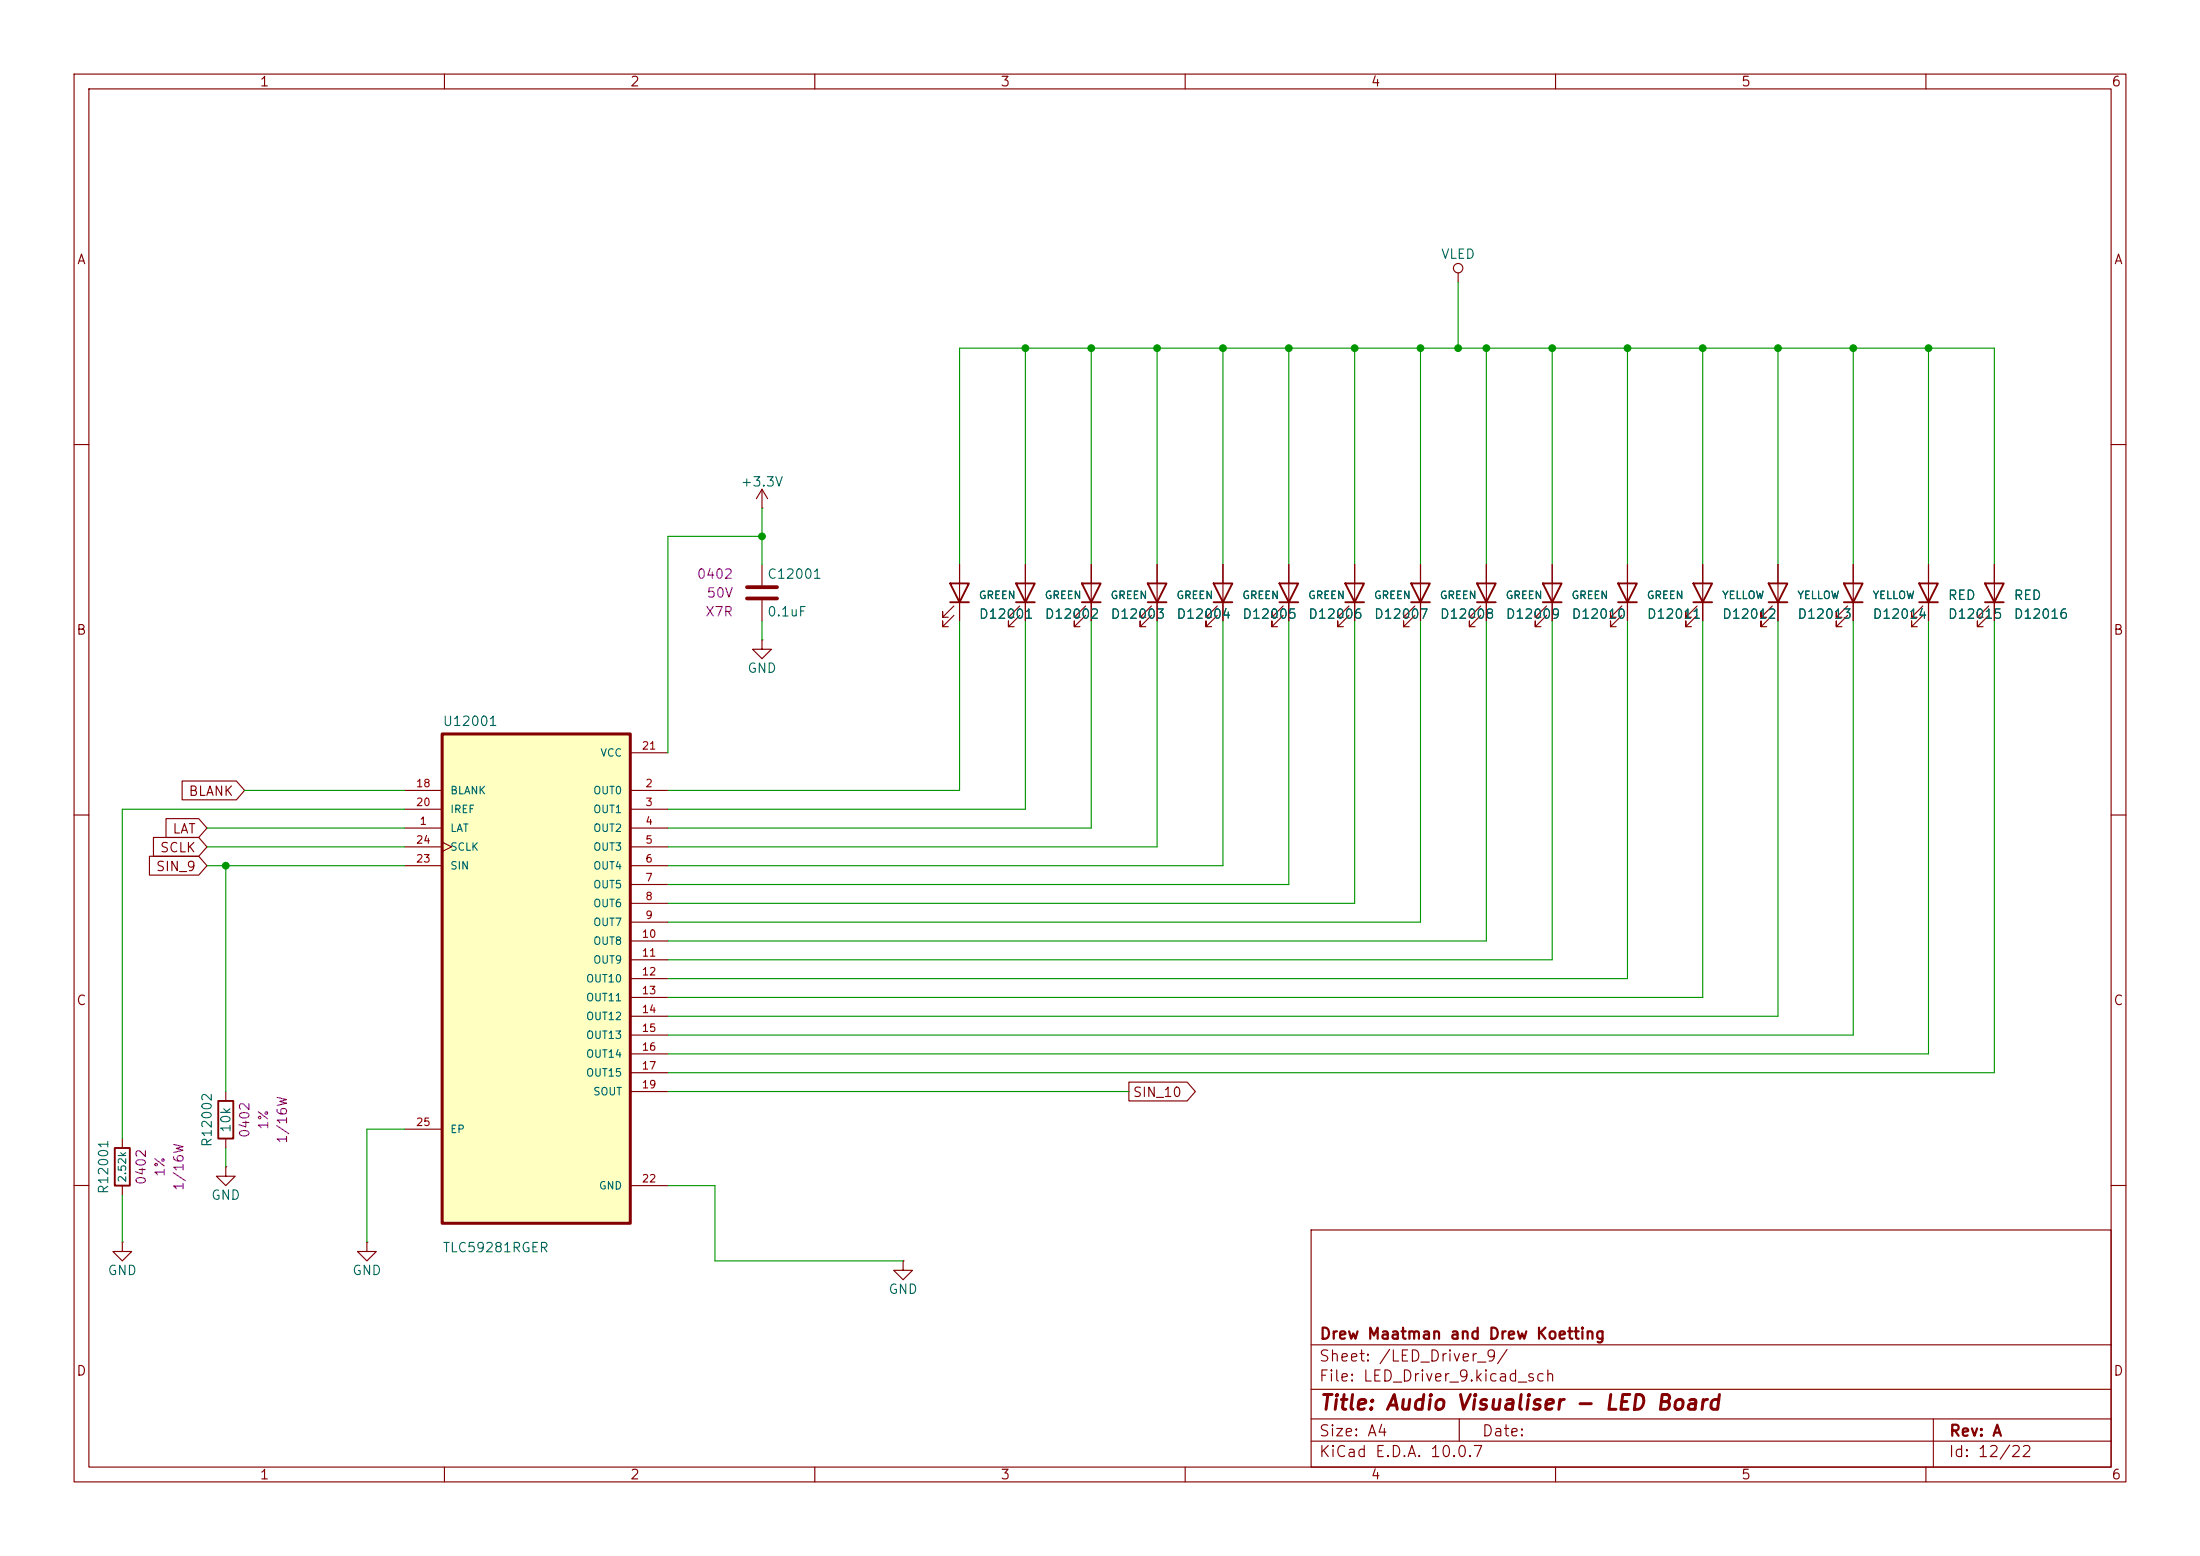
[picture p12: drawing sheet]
<svg xmlns="http://www.w3.org/2000/svg" width="297mm" height="210mm" viewBox="0 0 297 210" stroke-linecap="round" stroke-linejoin="round" font-family="sans-serif">
<g fill="none" stroke="#840000" stroke-width=".15">
<path d="M10 10h277v190h-277zM12 12h273v186h-273zM60 10v2M110 10v2M160 10v2M210 10v2M260 10v2M196.8 36.8v1.3M10 60h2M102.9 68.6h.1M102.9 66l-.8 1.3M102.9 66l.7 1.3"/>
<path d="M102.9 66v2.6M102.9 76.2v2.8M129.5 76.2v7.6M138.4 76.2v7.6M147.3 76.2v7.6M156.2 76.2v7.6M165.1 76.2v7.6M174 76.2v7.6M182.9 76.2v7.6M191.8 76.2v7.6M200.7 76.2v7.6M209.5 76.2v7.6"/>
<path d="M219.7 76.2v7.6M229.9 76.2v7.6M240 76.2v7.6M250.2 76.2v7.6M260.3 76.2v7.6M269.2 76.2v7.6M285 60h2M102.9 86.4v1.2h1.2l-1.2 1.3-1.3-1.3h1.3M102.9 86.4h.1M102.9 81v2.8M128.8 83.1l-1.5 1.5v-.8v.8h.7M128.8 81.8l-1.5 1.5v-.7v.7h.7"/>
<path d="M137.7 83.1l-1.6 1.5v-.8v.8h.8M137.7 81.8l-1.6 1.5v-.7v.7h.8M146.6 83.1l-1.6 1.5v-.8v.8h.8M146.6 81.8l-1.6 1.5v-.7v.7h.8M155.4 83.1l-1.5 1.5v-.8v.8h.8M155.4 81.8l-1.5 1.5v-.7v.7h.8M164.3 83.1l-1.5 1.5v-.8v.8h.8M164.3 81.8l-1.5 1.5v-.7v.7h.8M173.2 83.1l-1.5 1.5v-.8v.8h.8M173.2 81.8l-1.5 1.5v-.7v.7h.8M182.1 83.1l-1.5 1.5v-.8v.8h.8M182.1 81.8l-1.5 1.5v-.7v.7h.8"/>
<path d="M191 83.1l-1.5 1.5v-.8v.8h.7M191 81.8l-1.5 1.5v-.7v.7h.7M199.9 83.1l-1.5 1.5v-.8v.8h.7M199.9 81.8l-1.5 1.5v-.7v.7h.7M208.8 83.1l-1.5 1.5v-.8v.8h.7M208.8 81.8l-1.5 1.5v-.7v.7h.7M218.9 83.1l-1.5 1.5v-.8v.8h.8M218.9 81.8l-1.5 1.5v-.7v.7h.8M229.1 83.1l-1.5 1.5v-.8v.8h.7M229.1 81.8l-1.5 1.5v-.7v.7h.7M239.3 83.1l-1.6 1.5v-.8v.8h.8M239.3 81.8l-1.6 1.5v-.7v.7h.8"/>
<path d="M249.4 83.1l-1.5 1.5v-.8v.8h.8M249.4 81.8l-1.5 1.5v-.7v.7h.8M259.6 83.1l-1.5 1.5v-.8v.8h.7M259.6 81.8l-1.5 1.5v-.7v.7h.7M268.5 83.1l-1.5 1.5v-.8v.8h.7M268.5 81.8l-1.5 1.5v-.7v.7h.7M10 110h2M285 110h2M30.5 147.3v1.3M30.5 153.7v1.2M10 160h2M49.5 167.6v1.3h1.3l-1.3 1.3-1.2-1.3h1.2"/>
<path d="M49.5 167.6h.1M121.9 170.2v1.3h1.3l-1.3 1.2-1.3-1.2h1.3M121.9 170.2h.1M177 166h108v32h-108zM285 160h2M60 198v2M110 198v2M160 198v2M177 194.5h108M177 191.5h108M177 187.5h108M177 181.5h108"/>
<path d="M197 191.5v3M210 198v2M260 198v2M261 191.5v6.5"/>
<circle cx="196.8" cy="36.2" r=".63"/>
</g>
<g fill="none" stroke="#840000" stroke-width=".25">
<path d="M128.3 78.7h2.5l-1.3 2.6zM137.2 78.7h2.5l-1.3 2.6zM146 78.7h2.6l-1.3 2.6zM154.9 78.7h2.6l-1.3 2.6zM163.8 78.7h2.6l-1.3 2.6zM172.7 78.7h2.6l-1.3 2.6zM181.6 78.7h2.5l-1.2 2.6zM190.5 78.7h2.5l-1.2 2.6zM199.4 78.7h2.5l-1.2 2.6zM208.3 78.7h2.5l-1.3 2.6zM218.4 78.7h2.6l-1.3 2.6zM228.6 78.7h2.5l-1.2 2.6z"/>
<path d="M238.8 78.7h2.5l-1.3 2.6zM248.9 78.7h2.6l-1.3 2.6zM259.1 78.7h2.5l-1.3 2.6zM268 78.7h2.5l-1.3 2.6zM128.3 81.3h2.5M137.2 81.3h2.5M146 81.3h2.6M154.9 81.3h2.6M163.8 81.3h2.6M172.7 81.3h2.6M181.6 81.3h2.5M190.5 81.3h2.5"/>
<path d="M199.4 81.3h2.5M208.3 81.3h2.5M218.4 81.3h2.6M228.6 81.3h2.5M238.8 81.3h2.5M248.9 81.3h2.6M259.1 81.3h2.5M268 81.3h2.5M29.5 148.6h2v5.1h-2z"/>
</g>
<path d="M100.8 79.2h4.1M100.8 80.8h4.1" fill="none" stroke="#840000" stroke-width=".51"/>
<path d="M59.7 99.1h25.4v66h-25.4z" fill="#ffffc2"/>
<path d="M59.7 99.1h25.4v66h-25.4z" fill="none" stroke="#840000" stroke-width=".41"/>
<g fill="none" stroke="#840000" stroke-width=".15">
<path d="M129.5 76.2v2.5M138.4 76.2v2.5M147.3 76.2v2.5M156.2 76.2v2.5M165.1 76.2v2.5M174 76.2v2.5M182.9 76.2v2.5M191.8 76.2v2.5M200.7 76.2v2.5M209.5 76.2v2.5M219.7 76.2v2.5M229.9 76.2v2.5"/>
<path d="M240 76.2v2.5M250.2 76.2v2.5M260.3 76.2v2.5M269.2 76.2v2.5M129.5 81.3v2.5M138.4 81.3v2.5M147.3 81.3v2.5M156.2 81.3v2.5M165.1 81.3v2.5M174 81.3v2.5M182.9 81.3v2.5M191.8 81.3v2.5"/>
<path d="M200.7 81.3v2.5M209.5 81.3v2.5M219.7 81.3v2.5M229.9 81.3v2.5M240 81.3v2.5M250.2 81.3v2.5M260.3 81.3v2.5M269.2 81.3v2.5M20.2 115.6h6.6l1.1 1.2-1.1 1.3h-6.6zM20.7 113h6.1l1.1 1.3-1.1 1.3h-6.1zM22.4 110.5h4.4l1.1 1.3-1.1 1.2h-4.4zM24.6 105.4h7.3l1.1 1.3-1.1 1.3h-7.3z"/>
<path d="M54.6 111.8h5.1M54.6 106.7h5.1M54.6 109.2h5.1M54.6 114.3h5.1M54.6 116.8h5.1M59.7 113.7l1.3 .6-1.3 .6M85.1 111.8h5.1M85.1 106.7h5.1M85.1 109.2h5.1M85.1 114.3h5.1M85.1 116.8h5.1M85.1 119.4h5.1"/>
<path d="M85.1 101.6h5.1M85.1 121.9h5.1M85.1 124.5h5.1M85.1 127h5.1M85.1 129.5h5.1M85.1 132.1h5.1M85.1 134.6h5.1M85.1 137.2h5.1M85.1 139.7h5.1M16.5 153.7v1.2M30.5 157.5v1.3h1.2l-1.2 1.2-1.3-1.2h1.3M30.5 157.5h.1"/>
<path d="M54.6 152.4h5.1M85.1 142.2h5.1M85.1 144.8h5.1M85.1 147.3h5.1M152.4 146h7.9l1.1 1.3-1.1 1.3h-7.9zM16.5 167.6v1.3h1.3l-1.3 1.3-1.3-1.3h1.3M16.5 167.6h.1M16.5 160v1.3M85.1 160h5.1"/>
</g>
<path d="M15.5 154.9h2v5.1h-2z" fill="none" stroke="#840000" stroke-width=".25"/>
<g fill="none" stroke="#009600" stroke-width=".15">
<path d="M196.8 38.1v8.9M138.4 47v29.2M147.3 47v29.2M156.2 47v29.2M165.1 47v29.2M174 47v29.2M182.9 47v29.2M191.8 47v29.2M200.7 47v29.2M209.5 47v29.2M219.7 47v29.2M229.9 47v29.2"/>
<path d="M240 47v29.2M250.2 47v29.2M260.3 47v29.2M102.9 72.4h-12.7v29.2M102.9 68.6v7.6M129.5 76.2v-29.2h139.7v29.2M102.9 83.8v2.6M129.5 83.8v22.9h-39.3M138.4 83.8v25.4h-48.2M147.3 83.8v28h-57.1M156.2 83.8v30.5h-66M165.1 83.8v33h-74.9"/>
<path d="M174 83.8v35.6h-83.8M182.9 83.8v38.1h-92.7M191.8 83.8v40.7h-101.6M200.7 83.8v43.2h-110.5M209.5 83.8v45.7h-119.3M219.7 83.8v48.3h-129.5M229.9 83.8v50.8h-139.7M240 83.8v53.4h-149.8M250.2 83.8v55.9h-160M260.3 83.8v58.4h-170.1M269.2 83.8v61h-179M27.9 116.8h26.7"/>
<path d="M27.9 111.8h26.7M27.9 114.3h26.7M30.5 116.8v30.5M33 106.7h21.6M54.6 109.2h-38.1v44.5M30.5 154.9v2.6M54.6 152.4h-5.1v15.2M90.2 147.3h62.2M16.5 161.3v6.3M90.2 160h6.3v10.2h25.4"/>
</g>
<g fill="#009600" stroke="#009600" stroke-width=".14">
<circle cx="191.8" cy="47" r=".46"/>
<circle cx="182.9" cy="47" r=".46"/>
<circle cx="102.9" cy="72.4" r=".46"/>
<circle cx="165.1" cy="47" r=".46"/>
<circle cx="156.2" cy="47" r=".46"/>
<circle cx="147.3" cy="47" r=".46"/>
<circle cx="138.4" cy="47" r=".46"/>
<circle cx="174" cy="47" r=".46"/>
<circle cx="209.5" cy="47" r=".46"/>
<circle cx="219.7" cy="47" r=".46"/>
<circle cx="240" cy="47" r=".46"/>
<circle cx="229.9" cy="47" r=".46"/>
<circle cx="260.3" cy="47" r=".46"/>
<circle cx="250.2" cy="47" r=".46"/>
<circle cx="200.7" cy="47" r=".46"/>
<circle cx="196.8" cy="47" r=".46"/>
<circle cx="30.5" cy="116.8" r=".46"/>
</g>
<text font-size="2" fill="#840000" x="178" y="190.8">Title: Audio Visualiser - LED Board</text>
<g font-size="1.5" fill="#840000">
<text x="178" y="184.1">Sheet: /LED_Driver_9/</text>
<text x="178" y="181.1">Drew Maatman and Drew Koetting</text>
<text x="178" y="186.8">File: LED_Driver_9.kicad_sch</text>
<text x="178" y="197">KiCad E.D.A. 10.0.7</text>
<text x="178" y="194.2">Size: A4</text>
<text x="200" y="194.2">Date:</text>
<text x="263" y="197">Id: 12/22</text>
<text x="263" y="194.2">Rev: A</text>
</g>
<g font-size="1.3" fill="#840000">
<text x="35" y="12">1</text>
<text x="85" y="12">2</text>
<text x="135" y="12">3</text>
<text x="185" y="12">4</text>
<text x="235" y="12">5</text>
<text x="285" y="12">6</text>
<text x="10.3" y="36">A</text>
<text x="285.3" y="36">A</text>
<text x="10.2" y="86">B</text>
<text x="285.2" y="86">B</text>
<text x="25.4" y="107.7">BLANK</text>
<text x="23.2" y="112.8">LAT</text>
<text x="21" y="117.9">SIN_9</text>
<text x="21.5" y="115.4">SCLK</text>
<text x="10.2" y="136">C</text>
<text x="285.2" y="136">C</text>
<text x="152.8" y="148.4">SIN_10</text>
<text x="10.2" y="186">D</text>
<text x="285.2" y="186">D</text>
<text x="35" y="200">1</text>
<text x="85" y="200">2</text>
<text x="135" y="200">3</text>
<text x="185" y="200">4</text>
<text x="235" y="200">5</text>
<text x="285" y="200">6</text>
</g>
<g font-size="1.3" fill="#006464">
<text x="194.5" y="35.3">VLED</text>
<text x="99.9" y="66">+3.3V</text>
<text x="103.5" y="78.4">C12001</text>
<text x="103.5" y="83.5">0.1uF</text>
<text x="132.1" y="83.8">D12001</text>
<text x="141" y="83.8">D12002</text>
<text x="149.8" y="83.8">D12003</text>
<text x="158.7" y="83.8">D12004</text>
<text x="167.6" y="83.8">D12005</text>
<text x="176.5" y="83.8">D12006</text>
<text x="185.4" y="83.8">D12007</text>
<text x="194.3" y="83.8">D12008</text>
<text x="203.2" y="83.8">D12009</text>
<text x="212.1" y="83.8">D12010</text>
<text x="222.2" y="83.8">D12011</text>
<text x="232.4" y="83.8">D12012</text>
<text x="242.6" y="83.8">D12013</text>
<text x="252.7" y="83.8">D12014</text>
<text x="262.9" y="83.8">D12015</text>
<text x="262.9" y="81.3">RED</text>
<text x="271.8" y="83.8">D12016</text>
<text x="271.8" y="81.3">RED</text>
<text x="100.8" y="91.1">GND</text>
<text x="59.7" y="98.3">U12001</text>
<text x="28.9" y="154.9" transform="rotate(-90 28.9 154.9)">R12002</text>
<text x="31.4" y="153" transform="rotate(-90 31.4 153)">10k</text>
<text x="14.9" y="161.3" transform="rotate(-90 14.9 161.3)">R12001</text>
<text x="28.4" y="162.3">GND</text>
<text x="14.4" y="172.4">GND</text>
<text x="47.5" y="172.4">GND</text>
<text x="59.7" y="169.3">TLC59281RGER</text>
<text x="119.9" y="175">GND</text>
</g>
<g font-size="1.3" fill="#840084">
<text x="94" y="78.4">0402</text>
<text x="95.1" y="83.5">X7R</text>
<text x="95.3" y="81">50V</text>
<text x="34" y="153.7" transform="rotate(-90 34 153.7)">0402</text>
<text x="36.5" y="152.6" transform="rotate(-90 36.5 152.6)">1%</text>
<text x="39.1" y="154.5" transform="rotate(-90 39.1 154.5)">1/16W</text>
<text x="20" y="160" transform="rotate(-90 20 160)">0402</text>
<text x="22.6" y="158.9" transform="rotate(-90 22.6 158.9)">1%</text>
<text x="25.1" y="160.8" transform="rotate(-90 25.1 160.8)">1/16W</text>
</g>
<g font-size="1" fill="#006464">
<text x="132.1" y="81.1">GREEN</text>
<text x="141" y="81.1">GREEN</text>
<text x="149.8" y="81.1">GREEN</text>
<text x="158.7" y="81.1">GREEN</text>
<text x="167.6" y="81.1">GREEN</text>
<text x="176.5" y="81.1">GREEN</text>
<text x="185.4" y="81.1">GREEN</text>
<text x="194.3" y="81.1">GREEN</text>
<text x="203.2" y="81.1">GREEN</text>
<text x="212.1" y="81.1">GREEN</text>
<text x="222.2" y="81.1">GREEN</text>
<text x="232.4" y="81.1">YELLOW</text>
<text x="242.6" y="81.1">YELLOW</text>
<text x="252.7" y="81.1">YELLOW</text>
<text x="60.7" y="107.4">BLANK</text>
<text x="80" y="107.4">OUT0</text>
<text x="81" y="102.4">VCC</text>
<text x="60.7" y="112.5">LAT</text>
<text x="60.7" y="110">IREF</text>
<text x="80" y="110">OUT1</text>
<text x="80" y="112.5">OUT2</text>
<text x="60.7" y="117.6">SIN</text>
<text x="60.7" y="115.1">SCLK</text>
<text x="80" y="115.1">OUT3</text>
<text x="80" y="117.6">OUT4</text>
<text x="80" y="120.1">OUT5</text>
<text x="80" y="122.7">OUT6</text>
<text x="80" y="125.2">OUT7</text>
<text x="80" y="127.8">OUT8</text>
<text x="80" y="130.3">OUT9</text>
<text x="79" y="132.8">OUT10</text>
<text x="79" y="135.4">OUT11</text>
<text x="79" y="137.9">OUT12</text>
<text x="79" y="140.5">OUT13</text>
<text x="79" y="143">OUT14</text>
<text x="79" y="145.5">OUT15</text>
<text x="80" y="148.1">SOUT</text>
<text x="60.7" y="153.2">EP</text>
<text x="17.3" y="159.7" transform="rotate(-90 17.3 159.7)">2.52k</text>
<text x="80.8" y="160.8">GND</text>
</g>
<g font-size="1" fill="#a90000">
<text x="86.6" y="101.4">21</text>
<text x="56.1" y="106.5">18</text>
<text x="87" y="106.5">2</text>
<text x="56.1" y="109">20</text>
<text x="56.6" y="111.6">1</text>
<text x="87" y="109">3</text>
<text x="87" y="111.6">4</text>
<text x="56.1" y="116.7">23</text>
<text x="56.1" y="114.1">24</text>
<text x="87" y="114.1">5</text>
<text x="87" y="116.7">6</text>
<text x="87" y="119.2">7</text>
<text x="87" y="121.7">8</text>
<text x="87" y="124.3">9</text>
<text x="86.6" y="126.8">10</text>
<text x="86.6" y="129.4">11</text>
<text x="86.6" y="131.9">12</text>
<text x="86.6" y="134.4">13</text>
<text x="86.6" y="137">14</text>
<text x="86.6" y="139.5">15</text>
<text x="86.6" y="142.1">16</text>
<text x="86.6" y="144.6">17</text>
<text x="86.6" y="147.1">19</text>
<text x="56.1" y="152.2">25</text>
<text x="86.6" y="159.8">22</text>
</g>
</svg>
